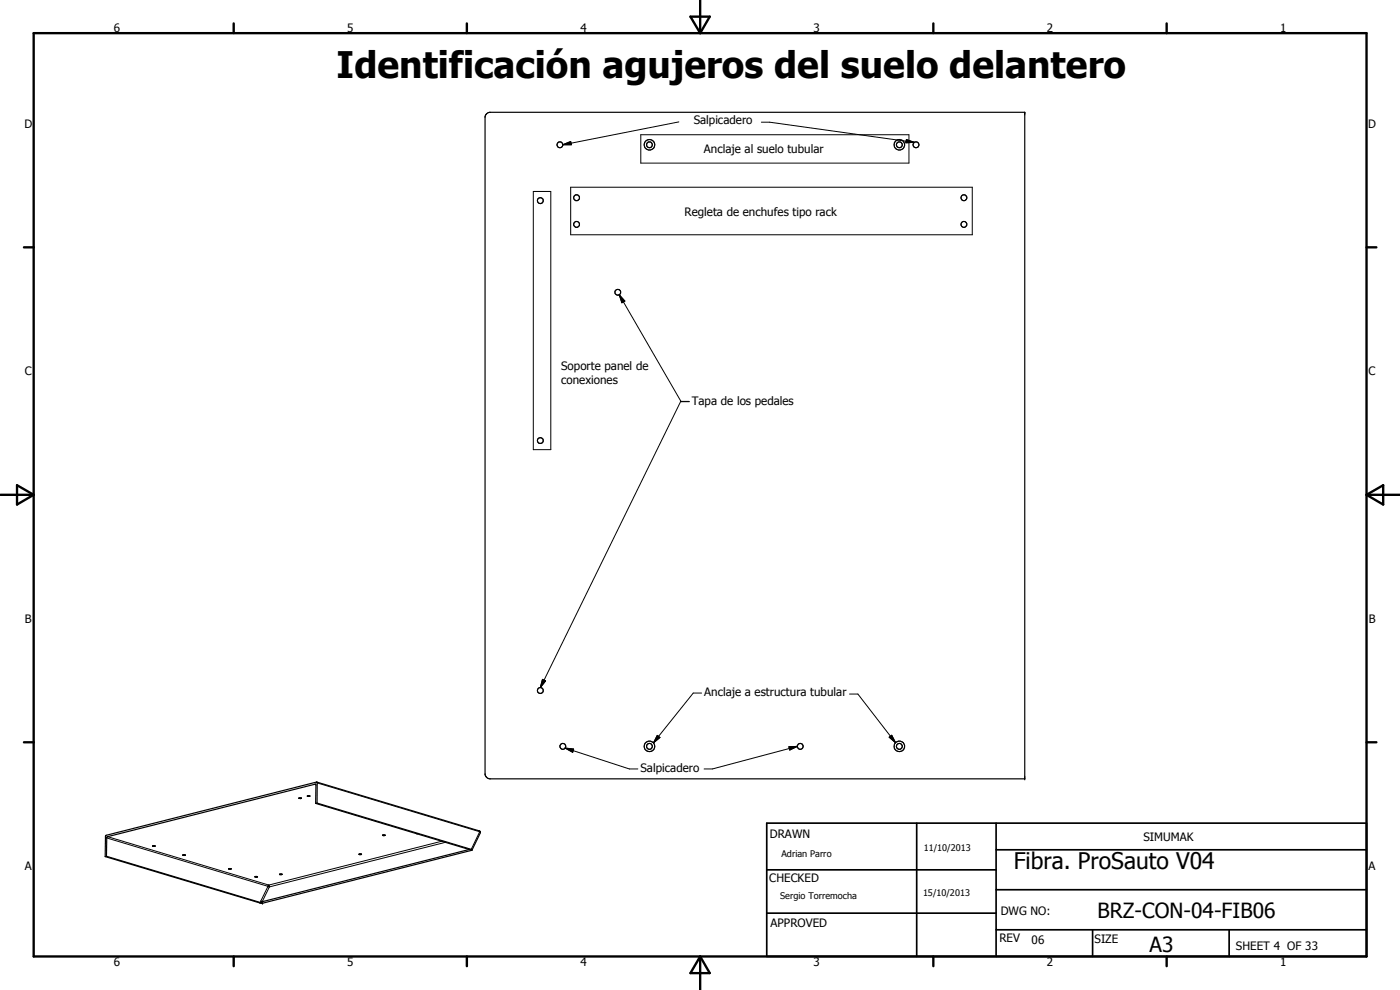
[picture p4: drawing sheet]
<svg xmlns="http://www.w3.org/2000/svg" width="420mm" height="297mm" viewBox="0 0 420 297" stroke-linecap="round" stroke-linejoin="round" font-family="sans-serif">
<g fill="none" stroke="#000" stroke-width=".35">
<path d="M146.1 34.1l.8-.4h160.6v200h-160.6a1.7 1.7 0 0 1-1.3-1.4v-197.2zM89.7 239.5h.1M89.7 239.4l.8 .1zM92.2 238.8h.8zM93 238.9h.1M95.1 234.7l-63.3 16-.2 6.3M95.1 234.7l.1 6.3M95.1 234.7l48.7 14.6 .4 .3v.3l-2.5 5.1M32 256.9l-.4 .1M45.8 253.8h.8l-.3 .2zM54.9 256.5l.7 .1M54.9 256.5h.1"/>
<path d="M55.6 256.6h.1M94.7 241l.1-5.5-.2-.2-62.4 15.8-.2 5.8M94.7 241l46.9 14.1M95.2 241l46.5 14M95.2 241h-.5M107.7 256.3h.1M107.9 256.2l.6 .2h-.6zM114.8 250.6h.8zM125.1 250.1l.2 .1M140.8 254.9l-62.1 15.7-.4-.2 .5 .6-46.8-14.1M141.6 255.1l-62.7 15.9h-.8l-46.5-14M141.6 255.1h.1"/>
<path d="M141.7 255l-.1 .1M68.6 260.7l.8-.1zM68.6 260.7h.1M76.5 263l.7 .1zM77.2 263l.1 .1M83.9 262.3h.8M83.9 262.4h.7M83.9 262.3v.1M84.7 262.3l-.1 .1"/>
<circle cx="168.1" cy="43.4" r=".88"/>
<circle cx="173.1" cy="59.3" r=".89"/>
<circle cx="194.9" cy="43.4" r=".88"/>
<circle cx="194.9" cy="43.4" r="1.57"/>
<circle cx="269.9" cy="43.4" r=".88"/>
<circle cx="269.9" cy="43.5" r="1.57"/>
<circle cx="274.9" cy="43.4" r=".88"/>
<circle cx="289.3" cy="59.3" r=".87"/>
<circle cx="162.2" cy="60.2" r=".88"/>
<circle cx="173" cy="67.3" r=".89"/>
<circle cx="289.3" cy="67.4" r=".88"/>
<circle cx="185.4" cy="87.7" r=".88"/>
<circle cx="162.2" cy="132.2" r=".88"/>
<circle cx="162.2" cy="207.2" r=".88"/>
<circle cx="168.9" cy="223.9" r=".88"/>
<circle cx="194.9" cy="224" r=".88"/>
<circle cx="194.9" cy="223.9" r="1.58"/>
<circle cx="240.2" cy="223.9" r=".88"/>
<circle cx="269.9" cy="223.9" r=".88"/>
<circle cx="269.9" cy="223.9" r="1.59"/>
</g>
<g fill="#000">
<circle cx="307.5" cy="33.7" r=".18"/>
<circle cx="307.5" cy="233.7" r=".18"/>
<circle cx="78.8" cy="271" r=".18"/>
</g>
<g fill="none" stroke="#000" stroke-width=".3">
<path d="M203.7 36.6l-34.8 6.8M228.5 36.7h2.5l43.4 6M160.1 57.4h5.2v77.5h-5.2zM168.9 43.4l2.4-.9 .2 .9zM171.3 56.2h120.5v14.2h-120.5zM192.3 40.4h80.5v8.5h-80.5zM272 41.9l2.4 .8-2.5 .1zM185.8 88.4l1.7 1.9-.9 .5zM185.8 88.4l18.6 32.1h2.5M206.8 120.4h-2.5l-42.1 85.9M162.8 203.8l.9 .5-1.5 2zM210.6 207.9h-2.5l-12 15"/>
<path d="M255 208.2h2.5l11.3 14.6M94.6 235.3h.1M95.2 234.9l48.8 14.7M169.6 224.5l2.6 .2-.3 1zM169.6 224.5l19.3 6.2h2.5M197.3 220.6l.8 .7-2 1.6zM236.8 224.1l2.5-.2-2.3 1.1zM239.3 223.9l-25.5 6.8h-2.5M266.9 221.2l.7-.6 1.2 2.2zM32 251.4l48.4 14.5M32.3 251l48.4 14.6M132.6 252.4l-51.9 13.2"/>
<path d="M133.7 252.7l-52.9 13.4M143.8 249.3l.2 .3M144 249.6l.2 .2M144 249.6l-2.6 5.2M144.2 249.8v.1M80.4 265.9l.4 .2M80.4 265.9l-2.1 4.5M80.7 265.6l.1 .5M80.7 265.6l-.3 .3M80.8 266.1l-2.1 4.5"/>
</g>
<g fill="none" stroke="#000" stroke-width=".71">
<path d="M10.1 9.9h400v277.1h-400zM70.1 7v2.9M140.1 7v2.9M207.2 5h5.8l-2.9 4.9zM210.1 0v9.9M280.1 7v2.9M350.1 7v2.9M7.2 74.2h2.9M410.1 74.2h3M.1 148.5h10M5.1 145.6l5 2.9-5 2.9zM410.1 148.5h10"/>
<path d="M410.1 148.5l5-2.9v5.8zM7.2 222.7h2.9M410.1 222.7h3M70.1 287v2.9M140.1 287v2.9M210.1 287v10M210.1 287l2.9 5h-5.8zM280.1 287v2.9M350.1 287v2.9"/>
</g>
<path d="M230.1 247h180v40h-180zM275.1 247v40M298.9 255h111.2M298.9 247v40M230.1 274h68.8M230.1 261h68.8M298.9 279h111.2M298.9 267h111.2M327.9 279v8M368.9 279v8" fill="none" stroke="#000" stroke-width=".51"/>
<path d="M168.9 43.4l2.4-.9 .2 .9zM272 41.9l2.4 .8-2.5 .1zM185.8 88.4l1.7 1.9-.9 .5zM162.8 203.8l.9 .5-1.5 2zM169.6 224.5l2.6 .2-.3 1zM197.3 220.6l.8 .7-2 1.6zM236.8 224.1l2.5-.2-2.3 1.1zM266.9 221.2l.7-.6 1.2 2.2z" fill="#000"/>
<text font-size="11" x="101" y="23.4">Identificación agujeros del suelo delantero</text>
<text font-size="6.9" x="304.2" y="260.7">Fibra. ProSauto V04</text>
<g font-size="6.3">
<text x="329.4" y="275.4">BRZ-CON-04-FIB06</text>
<text x="345" y="285.6">A3</text>
</g>
<g font-size="3.5">
<text x="34.2" y="9.6">6</text>
<text x="104.2" y="9.6">5</text>
<text x="174.2" y="9.6">4</text>
<text x="244.2" y="9.6">3</text>
<text x="314.2" y="9.6">2</text>
<text x="384.2" y="9.6">1</text>
<text x="7.3" y="38.4">D</text>
<text x="208.2" y="37.3">Salpicadero</text>
<text x="410.6" y="38.4">D</text>
<text x="211.3" y="46">Anclaje al suelo tubular</text>
<text x="205.4" y="64.7">Regleta de enchufes tipo rack</text>
<text x="7.4" y="112.6">C</text>
<text x="168.4" y="111.1">Soporte panel de</text>
<text x="410.7" y="112.6">C</text>
<text x="168.4" y="115.2">conexiones</text>
<text x="207.6" y="121.5">Tapa de los pedales</text>
<text x="7.4" y="186.9">B</text>
<text x="410.8" y="186.9">B</text>
<text x="211.4" y="208.9">Anclaje a estructura tubular</text>
<text x="192.2" y="231.7">Salpicadero</text>
<text x="231" y="251.5">DRAWN</text>
<text x="343.1" y="252.3">SIMUMAK</text>
<text x="7.4" y="261.1">A</text>
<text x="410.7" y="261.1">A</text>
<text x="230.9" y="264.6">CHECKED</text>
<text x="300.3" y="274.5">DWG NO:</text>
<text x="231.3" y="278.3">APPROVED</text>
<text x="299.9" y="282.6">REV</text>
<text x="309.6" y="283.3">06</text>
<text x="328.5" y="283.1">SIZE</text>
<text x="370.9" y="285.1">SHEET 4 OF 33</text>
<text x="34.2" y="289.9">6</text>
<text x="104.2" y="289.9">5</text>
<text x="174.2" y="289.9">4</text>
<text x="244.2" y="289.9">3</text>
<text x="314.2" y="289.9">2</text>
<text x="384.2" y="289.9">1</text>
</g>
<g font-size="2.7">
<text x="234.5" y="257.1">Adrian Parro</text>
<text x="277.2" y="255.3">11/10/2013</text>
<text x="234.1" y="269.7">Sergio Torremocha</text>
<text x="277" y="268.7">15/10/2013</text>
</g>
</svg>
